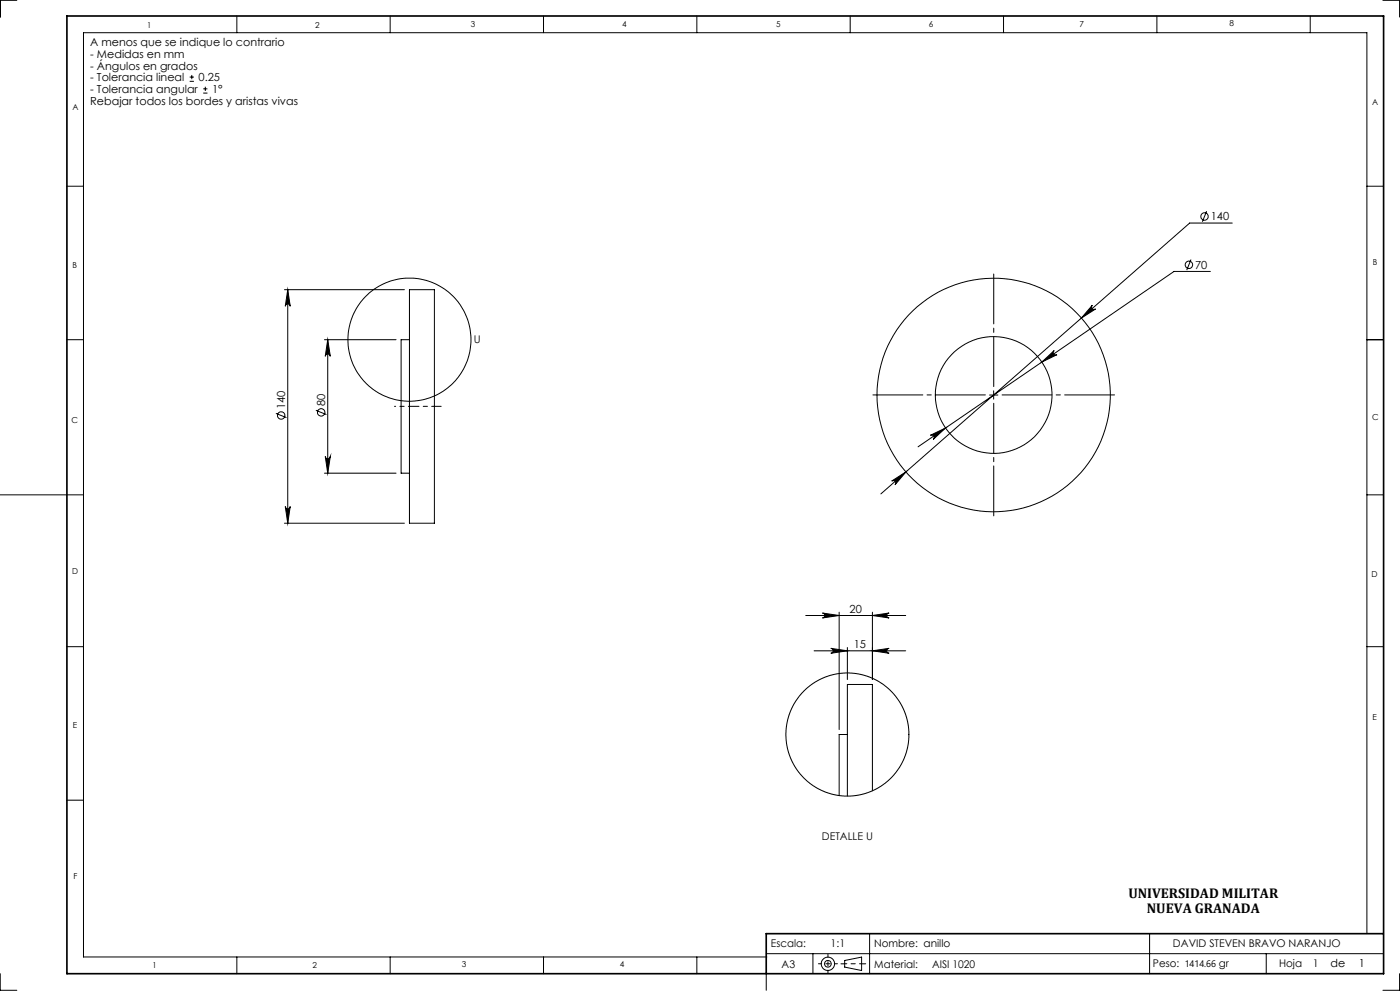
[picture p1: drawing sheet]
<svg xmlns="http://www.w3.org/2000/svg" width="420mm" height="297mm" viewBox="0 0 420 297" stroke-linecap="round" stroke-linejoin="round" font-family="sans-serif">
<g fill="none" stroke="#000" stroke-width=".3">
<path d="M5 .1h-4.9v5M71 4.8v5M117.1 4.8v5M163.1 4.8v5M209.1 4.8v5M255.1 4.8v5M301.1 4.8v5M347.1 4.8v5M393.1 4.8v5M414.9 .1h5v5M56.9 24.4h1.3M56.9 23.1h1.3"/>
<path d="M57.5 22.5v1.2M61 27.9h1.2M61 26.6h1.2M61.6 26v1.3M20.1 55.8h4.9M410.1 55.8h5M357.3 77.8l-1.3 3.2M362 63.3l-1.3 3.2M369.7 66.8h-12.8l-92.6 81.2M85.3 86.8h36M86.3 86.8v70M86.3 86.8l.8 5a.74 .74 0 0 0-.8-.7 .74 .74 0 0 0-.7 .7z"/>
<path d="M122.8 86.8h7.5v70h-7.5zM327.7 91.5a.75 .75 0 0 0 0 1 .75 .75 0 0 0 1 .1l-4.3 2.7zM363.1 81.3h-10.9l-76.8 52.6M20.1 101.8h4.9M97.3 101.8h21.5M98.3 101.8v40M98.3 101.8l.8 5a.76 .76 0 0 0-.8-.7 .76 .76 0 0 0-.7 .7zM122.8 101.8h-2.5v40h2.5M296.9 118.4h2.5M298.1 117.1v2.5M312.6 108.5l3.7-3.4a.75 .75 0 0 0-.2 1 .75 .75 0 0 0 1 .2zM410.1 101.8h5"/>
<path d="M82.8 123.9l3.1 1.3M94.8 123l3.1 1.2M97.6 136.8a.76 .76 0 0 0 .7 .7 .76 .76 0 0 0 .8-.7l-.8 5zM279.1 130.5l4.6-2.2-3.7 3.4a.75 .75 0 0 0 .1-1 .75 .75 0 0 0-1-.2zM.1 148.3h24.9M85.3 156.8h36M85.6 151.8a.74 .74 0 0 0 .7 .7 .74 .74 0 0 0 .8-.7l-.8 5zM97.3 141.8h21.5M267.5 144.2l4.3-2.8-3.3 3.9a.75 .75 0 0 0 0-1 .75 .75 0 0 0-1-.1zM410.1 148.3h5M20.1 193.8h4.9M241.7 184.5h30"/>
<path d="M244.2 195h27.5M246.7 183.7l5 .8-5 .7a.74 .74 0 0 0 .7-.7 .74 .74 0 0 0-.7-.8zM249.2 194.3l5 .7-5 .8a.74 .74 0 0 0 .8-.8 .74 .74 0 0 0-.8-.7zM251.7 183.5v35.1M254.2 194.1v9.6M261.7 195l5-.7a.74 .74 0 0 0-.7 .7 .74 .74 0 0 0 .7 .8zM261.7 184.5l5-.8a.74 .74 0 0 0-.7 .8 .74 .74 0 0 0 .7 .7zM261.7 183.5v20.2M410.1 193.8h5M20.1 239.8h4.9M254.2 220.1h-2.5v18.3M261.7 237v-31.9h-7.5v33.5"/>
<path d="M260.9 279.8v12M344.9 279.8v12M410.1 279.8v-270h-385.1v277h205M.1 291.8v5h4.9M71 286.8v5M117.1 286.8v5M163.1 286.8v5M209.1 286.8v5M229.9 291.8v5M229.9 285.8h185M243.9 285.8v6M252.3 288.9h1.1"/>
<path d="M253.4 287.9l5.1-1.1v4.1l-5.1-1.1zM258.5 288.9h1.2M379.9 285.8v6M419.9 291.8v5h-5"/>
<circle cx="356.7" cy="79.4" r="1.11"/>
<circle cx="361.4" cy="64.9" r="1.12"/>
<circle cx="122.8" cy="101.8" r="18.5"/>
<circle cx="298.1" cy="118.4" r="17.5"/>
<circle cx="298.1" cy="118.4" r="35"/>
<circle cx="84.4" cy="124.5" r="1.12"/>
<circle cx="96.4" cy="123.6" r="1.12"/>
<circle cx="254.2" cy="220.1" r="18.5"/>
<circle cx="248.4" cy="288.9" r=".98"/>
<circle cx="248.4" cy="288.9" r="2"/>
</g>
<path d="M295.6 118.4h-33.7M298.1 115.9v-33.8M300.6 118.4h33.8M298.1 120.9v33.7" fill="none" stroke="#000" stroke-width=".3" stroke-dasharray="15.2 1.3 1.3 1.3" stroke-dashoffset=".3"/>
<path d="M132.3 121.8h-9.5" fill="none" stroke="#000" stroke-width=".3" stroke-dasharray="15.2 1.3 1.3 1.3" stroke-dashoffset="12.4"/>
<path d="M122.8 121.8h-4.5" fill="none" stroke="#000" stroke-width=".3" stroke-dasharray="15.2 1.3 1.3 1.3" stroke-dashoffset="14.9"/>
<path d="M258.5 288.8h-5.1" fill="none" stroke="#000" stroke-width=".3" stroke-dasharray="15.2 1.3 1.3 1.3" stroke-dashoffset="14.6"/>
<path d="M245.5 288.8h5.7M248.4 286v5.7" fill="none" stroke="#000" stroke-width=".3" stroke-dasharray="15.2 1.3 1.3 1.3" stroke-dashoffset="14.3"/>
<path d="M20.1 4.8h395v287h-395zM414.9 279.8h-185v12" fill="none" stroke="#000" stroke-width=".5"/>
<g fill="#000">
<path d="M86.3 86.8l.8 5a.74 .74 0 0 0-.8-.7 .74 .74 0 0 0-.7 .7zM85.6 151.8a.74 .74 0 0 0 .7 .7 .74 .74 0 0 0 .8-.7l-.8 5zM98.3 101.8l.8 5a.76 .76 0 0 0-.8-.7 .76 .76 0 0 0-.7 .7zM97.6 136.8a.76 .76 0 0 0 .7 .7 .76 .76 0 0 0 .8-.7l-.8 5z"/>
<path d="M267.5 144.2a.75 .75 0 0 1 1.1 .1 .75 .75 0 0 1-.1 1l3.3-3.9zM327.7 91.5l-3.3 3.8 4.3-2.7a.75 .75 0 0 1-1-.1 .75 .75 0 0 1 0-1zM279.1 130.5a.75 .75 0 0 1 1 .2 .75 .75 0 0 1-.1 1l3.7-3.4zM312.6 108.5l4.5-2.2a.75 .75 0 0 1-1-.2 .75 .75 0 0 1 .2-1zM246.7 183.7l5 .8-5 .7a.74 .74 0 0 0 .7-.7 .74 .74 0 0 0-.7-.8zM261.7 184.5l5-.8a.74 .74 0 0 0-.7 .8 .74 .74 0 0 0 .7 .7z"/>
<path d="M261.7 195l5-.7a.74 .74 0 0 0-.7 .7 .74 .74 0 0 0 .7 .8zM249.2 194.3l5 .7-5 .8a.74 .74 0 0 0 .8-.8 .74 .74 0 0 0-.8-.7z"/>
</g>
<g font-size="4.2">
<text x="338.5" y="269.2">UNIVERSIDAD MILITAR</text>
<text x="344" y="273.5">NUEVA GRANADA</text>
</g>
<g font-size="3.3">
<text x="27.1" y="13.9">A menos que se indique lo contrario</text>
<text x="27.1" y="17.4">- Medidas en mm</text>
<text x="27.1" y="20.9">- Ángulos en grados</text>
<text x="27.1" y="27.9">- Tolerancia angular</text>
<text x="27.1" y="24.4">- Tolerancia lineal</text>
<text x="59.6" y="24.4">0.25</text>
<text x="63.6" y="27.9">1°</text>
<text x="27.1" y="31.4">Rebajar todos los bordes y aristas vivas</text>
<text x="363.2" y="66.1">140</text>
<text x="358.5" y="80.6">70</text>
<text x="85.6" y="122.7" transform="rotate(-90 85.6 122.7)">140</text>
<text x="97.6" y="121.7" transform="rotate(-90 97.6 121.7)">80</text>
<text x="254.9" y="183.7">20</text>
<text x="256.1" y="194.3">15</text>
<text x="399.1" y="289.8">de</text>
<text x="407.6" y="289.8">1</text>
</g>
<g font-size="3.2">
<text x="142.2" y="102.8">U</text>
<text x="246.6" y="251.6">DETALLE U</text>
<text x="231.3" y="283.8">Escala:</text>
<text x="249.2" y="283.8">1:1</text>
<text x="262.3" y="283.8">Nombre: anillo</text>
<text x="351.9" y="283.8">DAVID STEVEN BRAVO NARANJO</text>
<text x="234.5" y="290">A3</text>
<text x="262.3" y="290">Material:</text>
<text x="279.7" y="290">AISI 1020</text>
<text x="345.9" y="289.7">Peso:</text>
<text x="383.7" y="289.8">Hoja</text>
<text x="393.8" y="289.8">1</text>
</g>
<text font-size="2.8" x="355.4" y="289.7">1414.66 gr</text>
<g font-size="2.5">
<text x="44.2" y="8.3">1</text>
<text x="94.5" y="8.3">2</text>
<text x="141.2" y="8.2">3</text>
<text x="186.6" y="8">4</text>
<text x="232.9" y="8">5</text>
<text x="278.6" y="8">6</text>
<text x="323.9" y="8">7</text>
<text x="368.9" y="7.9">8</text>
<text x="21.7" y="33">A</text>
<text x="411.7" y="31.5">A</text>
<text x="21.7" y="80.5">B</text>
<text x="411.9" y="79.5">B</text>
<text x="411.6" y="125.8">C</text>
<text x="21.4" y="126.9">C</text>
<text x="21.7" y="172.2">D</text>
<text x="411.4" y="172.8">D</text>
<text x="411.7" y="215.7">E</text>
<text x="21.9" y="218.1">E</text>
<text x="22" y="263.4">F</text>
<text x="45.8" y="290.1">1</text>
<text x="93.7" y="290">2</text>
<text x="138.6" y="289.9">3</text>
<text x="186" y="289.9">4</text>
</g>
</svg>
